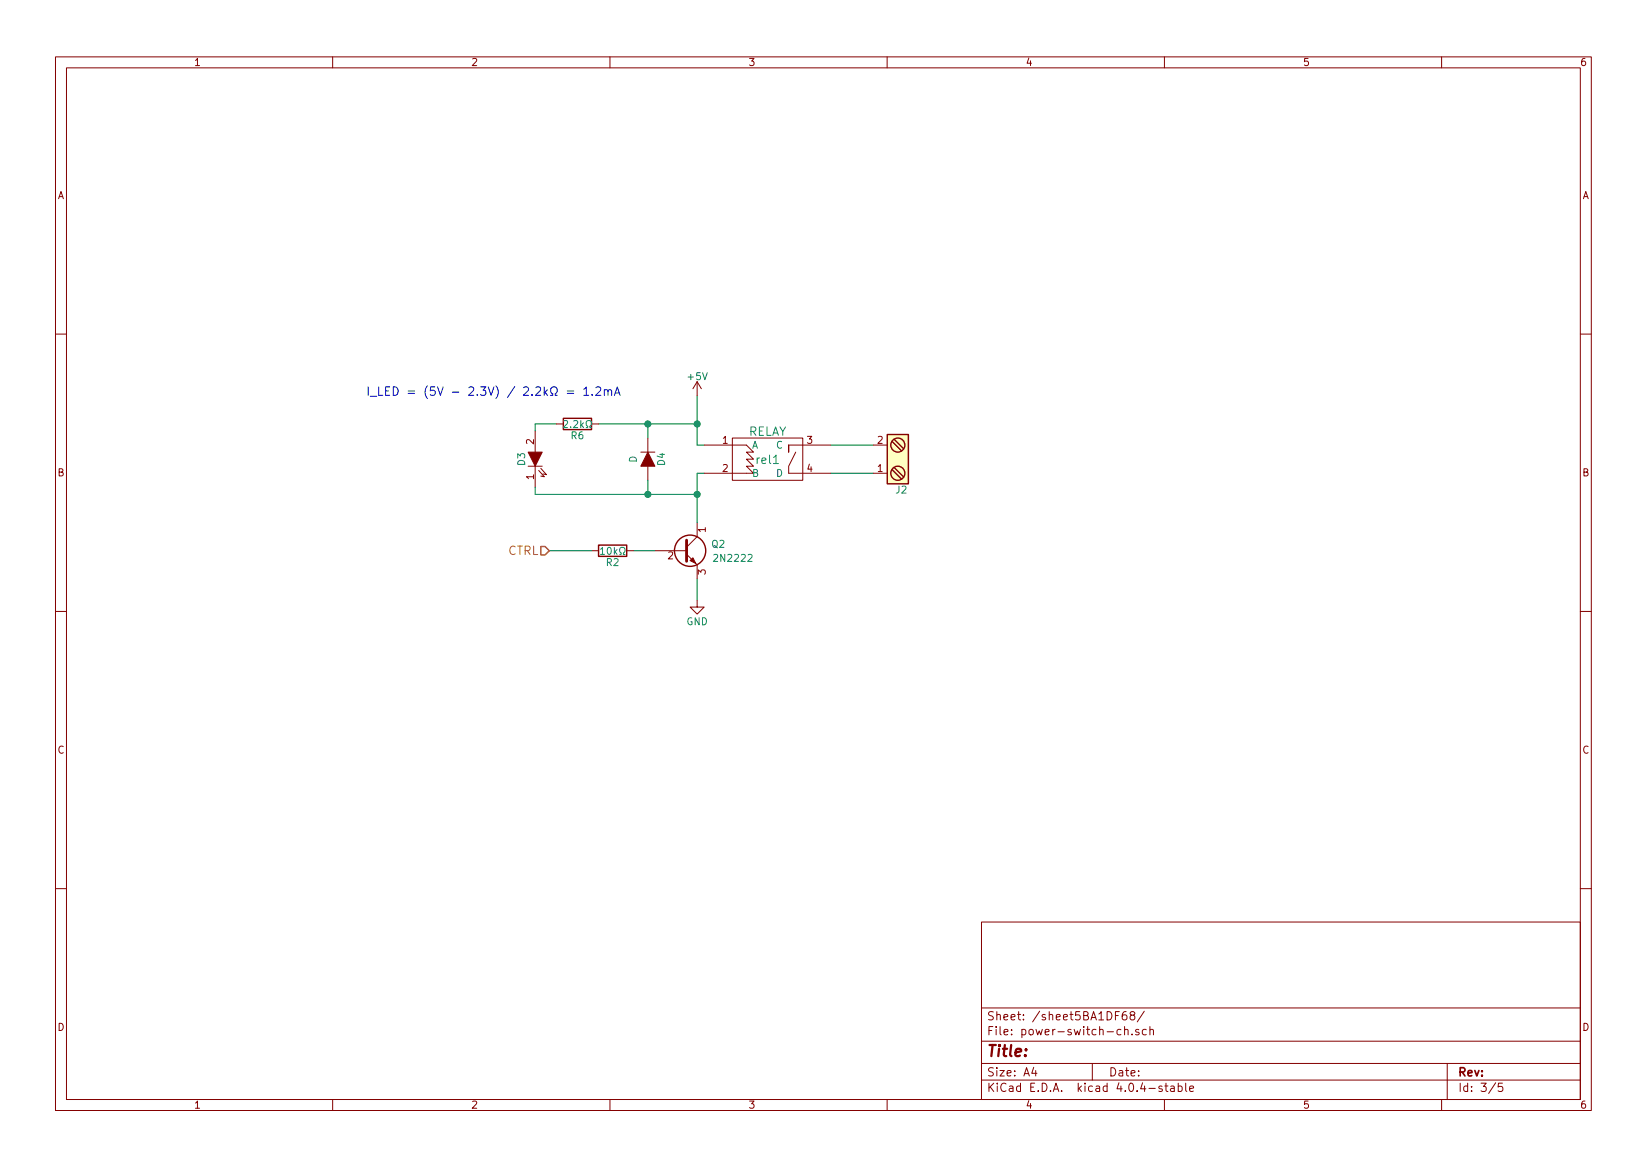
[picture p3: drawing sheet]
<svg xmlns="http://www.w3.org/2000/svg" width="297mm" height="210mm" viewBox="0 0 297 210" stroke-linecap="round" stroke-linejoin="round" font-family="sans-serif">
<g fill="none" stroke="#840000" stroke-width=".18">
<path d="M10 10.3h277v189.9h-277zM12 12.2h273v186.1h-273zM60 10.3v1.9M110 10.3v1.9M160 10.3v1.9M210 10.3v1.9M260 10.3v1.9M10 60.2h2M96.5 77.7v3.8M100.3 76.4h1.3M106.7 76.4h1.2M116.8 79v2.5"/>
<path d="M125.7 68.8v2.6M125.7 68.8l-.7 1.3M125.7 68.8l.8 1.3M132.1 79h12.7v7.6h-12.7zM285 60.2h2M95.2 84.1h2.6M96.5 84.1v3.8M97.2 84.8l1 1.2-.7-.2M97.5 84.4l1.1 1.2-.7-.1M106.7 99.3h1.2M113 99.3h1.3M115.6 81.5h2.5"/>
<path d="M116.8 84.1v2.5M118.1 99.3h5.7M123.8 99.9l1.9 1.9v2.6M125.7 94.2v2.6l-1.9 1.9M127 80.3h7.6l1.3 1.2h-1.3l1.3 1.3h-1.3l1.3 1.3h-1.3l1.3 1.2h-8.9M142.2 81.5v-1.2v1.2M142.2 80.3h7.7M143.5 81.5l-1.3 2.6v1.2h7.7M157.5 80.3h2.5M157.5 85.3h2.5M10 110.3h2M125.7 108.2v1.3h1.3l-1.3 1.2-1.2-1.2h1.2"/>
<path d="M285 110.3h2M10 160.2h2M177 166.3h108v32h-108zM285 160.2h2M60 198.3v1.9M110 198.3v1.9M160 198.3v1.9M177 194.8h108M177 191.8h108M177 187.8h108M177 181.8h108M186.4 192.5l-.3 1h.9"/>
<path d="M186.8 193v1M197 191.8v3M201.9 182.4h-.7v1.5M202.2 185.7l-.5-.1-.3 .3 .1 .6 .2 .1 .5-.1M202.8 185.7l.2-.1 .4 .1 .1 .9M202.8 185.1v1.5M203.1 182.4a.59 .59 0 0 0-.7 .7l.1 .7 .2 .1 .5-.1 .1-.5-.2-.2-.4-.1-.3 .3M204.1 183.1l-.3-.3 .1-.2 .2-.2 .4 .1 .2 .2-.1 .2-.5 .2-.3 .3v.2l.3 .3h.3l.3-.3v-.2l-.3-.3M204.2 186.5v.1M205.4 185.7a.37 .37 0 0 0-.6 .1l.1 .2 .5 .2 .1 .1-.3 .3-.4-.1M206.4 182.3l-1.3 2M206.7 185.7l-.4-.1-.3 .3 .1 .6 .2 .1 .4-.1"/>
<path d="M207.4 185.7l.2-.1 .4 .1v.9M207.4 185.1v1.5M209.6 195.9a.37 .37 0 0 0-.6 .1l.1 .3 .5 .1 .1 .1-.3 .3-.4-.1M210 198.3v1.9M210.1 195.8h.5M210.3 195.3v1.3l.3 .2M211.2 195.9h.5l.1 .9M211.8 196.2l-.5 .1-.2 .2 .2 .3 .5-.1M212.5 195.9l.4-.1 .3 .3-.1 .6h-.6M212.5 195.3v1.5M213.8 195.3v1.3l.2 .2M214.6 196.3l.7-.1-.1-.3-.4-.1-.2 .2v.7h.6"/>
<path d="M260 198.3v1.9M261 191.8v6.5M269.7 195.2l-1.2 2M271 195.3h-.7l-.1 .7 .2-.1 .5 .1 .1 .2v.5l-.2 .1-.6-.1"/>
</g>
<g fill="none" stroke="#840000" stroke-width=".25">
<path d="M101.6 75.4h5.1v2.1h-5.1zM160 78.4h3.8v8.8h-3.8zM160.9 79.6l1.7 1.7M161.3 79.2l1.6 1.7M107.9 98.3h5.1v2h-5.1zM160.9 84.7l1.7 1.7M161.3 84.3l1.6 1.7"/>
<circle cx="124.5" cy="99.3" r="2.82"/>
<circle cx="161.9" cy="80.3" r="1.27"/>
<circle cx="161.9" cy="85.3" r="1.27"/>
</g>
<path d="M123.8 97.4v3.8" fill="none" stroke="#840000" stroke-width=".51"/>
<g fill="#840000" stroke="#840000" stroke-width=".18">
<path d="M124.5 101.1l.5-.5 .5 1z"/>
<path d="M116.8 81.5l1.3 2.6h-2.5z"/>
<path d="M95.2 81.5h2.6l-1.3 2.6z"/>
</g>
<path d="M101.7 75.9l.4-.1 .2 .1 .1 .3-.8 .9h.8M105.7 77.1h.3v-.2a.54 .54 0 0 1-.3-.8 .54 .54 0 0 1 .8-.2 .57 .57 0 0 1-.1 1v.2h.3M108.3 99.1l.4-.4v1.3M108.3 100h.7M111.8 100h.2v-.3a.54 .54 0 0 1-.2-.7 .54 .54 0 0 1 .7-.3 .57 .57 0 0 1-.1 1v.3h.3" fill="none" stroke="#008484" stroke-width=".18"/>
<path d="M100.3 76.4h-3.8v1.3M107.9 76.4h17.8M116.8 76.4v2.6M125.7 71.4v8.9h1.3M96.5 87.9v1.2h29.2M99.1 99.3h7.6M114.3 99.3h3.8M116.8 86.6v2.5M127 85.3h-1.3v8.9M149.9 85.3h7.6M149.9 80.3h7.6M125.7 104.4v3.8" fill="none" stroke="#008400" stroke-width=".18"/>
<g fill="#008400" stroke="#008400" stroke-width=".25">
<circle cx="125.7" cy="89.1" r=".51"/>
<circle cx="125.7" cy="76.4" r=".51"/>
<circle cx="116.8" cy="76.4" r=".51"/>
<circle cx="116.8" cy="89.1" r=".51"/>
</g>
<path d="M160 78.4h3.8v8.8h-3.8z" fill="#ffffc2" stroke="#ffffc2" stroke-width=".18"/>
<path d="M97.5 98.5h.8l.8 .8-.8 .8h-.8z" fill="none" stroke="#848400" stroke-width=".25"/>
<path d="M99.3 71.3h.4v-.3a.66 .66 0 0 1-.3-.9 .66 .66 0 0 1 .9-.3 .72 .72 0 0 1-.2 1.2v.3h.4M102.3 70.5h1.2M102.3 70.9h1.2M105.3 70.2l.4-.4v1.5M105.3 71.3h.9M106.8 71.1v.2M107.5 69.9l.6-.1 .2 .1 .1 .3-.1 .2-.9 .9h1M109 70.4h.1a.36 .36 0 0 1 .6 .1v.8M109 70.3v1M109.7 70.5a.35 .35 0 0 1 .3-.2 .35 .35 0 0 1 .3 .2v.8M110.8 71.3l.5-1.5 .5 1.5M110.9 70.9h.8" fill="none" stroke="#0000c2" stroke-width=".18"/>
<text font-size="2.8" fill="#840000" x="178" y="190.5">Title:</text>
<text font-size="2.1" fill="#0000c2" x="66" y="71.4">I_LED = (5V - 2.3V) / 2.2k = 1.2mA</text>
<g font-size="2.1" fill="#008484">
<text x="134.8" y="78.6">RELAY</text>
<text x="136.6" y="83.7">rel1</text>
</g>
<text font-size="2.1" fill="#848400" x="91.5" y="100.1">CTRL</text>
<g font-size="2.1" fill="#840000">
<text x="178" y="184">Sheet: /sheet5BA1DF68/</text>
<text x="178" y="186.7">File: power-switch-ch.sch</text>
<text x="178" y="196.9">KiCad E.D.A. kicad 4.0.4-stable</text>
<text x="178" y="194.1">Size: A4</text>
<text x="200" y="194.1">Date:</text>
<text x="263" y="194.1">Rev:</text>
<text x="263" y="196.9">Id: 3/5</text>
</g>
<g font-size="1.8" fill="#840000">
<text x="35" y="11.9">1</text>
<text x="85" y="11.9">2</text>
<text x="135" y="11.9">3</text>
<text x="185" y="11.9">4</text>
<text x="235" y="11.9">5</text>
<text x="285" y="11.9">6</text>
<text x="10.4" y="35.9">A</text>
<text x="285.4" y="35.9">A</text>
<text x="96.3" y="80.1" transform="rotate(-90 96.3 80.1)">2</text>
<text x="130.3" y="80">1</text>
<text x="145.6" y="80">3</text>
<text x="158.3" y="80">2</text>
<text x="10.4" y="85.9">B</text>
<text x="96.3" y="86.5" transform="rotate(-90 96.3 86.5)">1</text>
<text x="130.3" y="85.1">2</text>
<text x="145.6" y="85.1">4</text>
<text x="158.3" y="85.1">1</text>
<text x="285.4" y="85.9">B</text>
<text x="127.3" y="96" transform="rotate(-90 127.3 96)">1</text>
<text x="120.5" y="100.8">2</text>
<text x="127.3" y="103.6" transform="rotate(-90 127.3 103.6)">3</text>
<text x="10.4" y="135.9">C</text>
<text x="285.4" y="135.9">C</text>
<text x="10.4" y="185.9">D</text>
<text x="285.4" y="185.9">D</text>
<text x="35" y="199.9">1</text>
<text x="85" y="199.9">2</text>
<text x="135" y="199.9">3</text>
<text x="185" y="199.9">4</text>
<text x="235" y="199.9">5</text>
<text x="285" y="199.9">6</text>
</g>
<g font-size="1.8" fill="#008484">
<text x="124.1" y="68.5">+5V</text>
<text x="102.4" y="77.2">2.2k</text>
<text x="94.7" y="83.9" transform="rotate(-90 94.7 83.9)">D3</text>
<text x="103" y="79.2">R6</text>
<text x="114.8" y="83.4" transform="rotate(-90 114.8 83.4)">D</text>
<text x="119.9" y="83.9" transform="rotate(-90 119.9 83.9)">D4</text>
<text x="135.6" y="80.9">A</text>
<text x="140" y="80.9">C</text>
<text x="135.6" y="86">B</text>
<text x="140" y="86">D</text>
<text x="161.6" y="89">J2</text>
<text x="109" y="100">10k</text>
<text x="128.4" y="98.7">Q2</text>
<text x="129.1" y="101.3">2N2222</text>
<text x="109.4" y="102.1">R2</text>
<text x="123.8" y="112.7">GND</text>
</g>
</svg>
